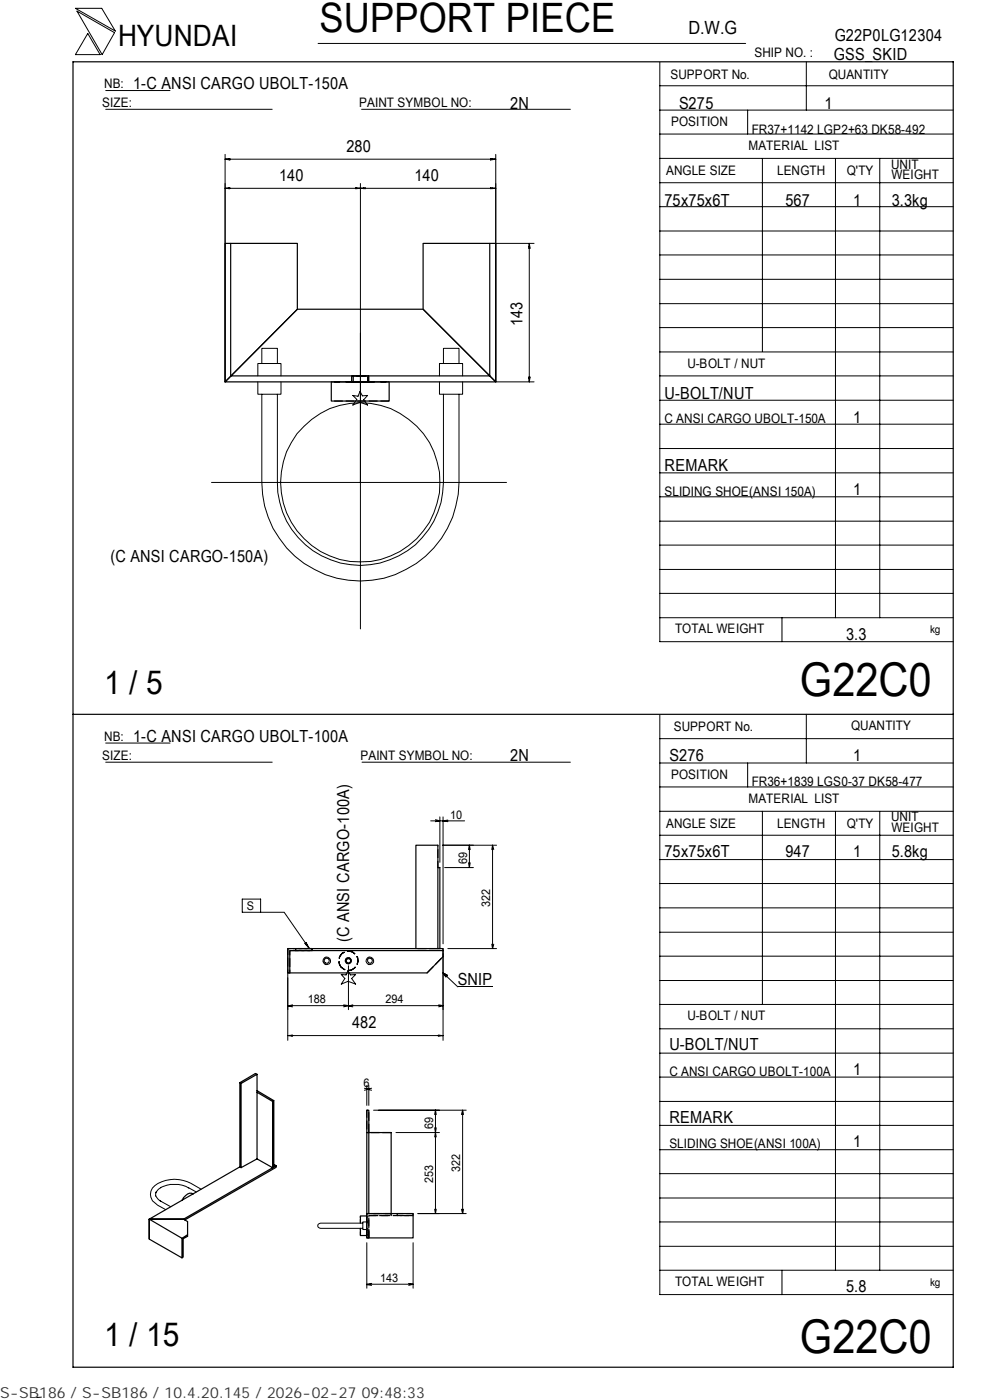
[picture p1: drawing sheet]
<svg xmlns="http://www.w3.org/2000/svg" width="210mm" height="297mm" viewBox="0 0 210 297" stroke-linecap="round" stroke-linejoin="round" font-family="sans-serif">
<g fill="none" stroke="#000" stroke-width=".21">
<path d="M16 1.8h5.6l2.9 4.8zM16.3 2.4l8 4.5-2.6 4.7zM18.6 7.1l2.6 4.5h-5.2zM22.4 19.2h13.7M67.5 9.2h90.6M139.9 18.2h62.3M139.9 13.2v122.9h62.3M171 13.1v10.3M22.4 23.2h35.3M47.7 32.8v48.2M47.7 33.8l1.1-.1v.2zM47.7 33.8h57.4"/>
<path d="M47.7 40l1.1-.1v.1zM47.7 40h57.4M48.4 33.8v.1M48.4 39.9v.1M75.4 39.9v.1l2.1-.1v.1zM75.7 39.9v.1M76.4 38.9v94.5M76.7 23.2h44.3M77.1 39.9v.1M104 39.9l1.1 .1h-1.1zM104 33.7l1.1 .1-1.1 .1zM104.4 33.8v.1"/>
<path d="M104.4 39.9v.1M105.1 32.8v48.2h8.2M139.9 38.8h62.3M139.9 33.6h62.3M139.9 28.4h62.3M139.9 23.4h62.3M158.6 23.4v5M161.7 33.6v41M177.2 33.7v97.4M186.6 33.7v97.4M105.1 51.6h8.2M112.2 52.3h.1"/>
<path d="M112.3 51.6l.1 1.1h-.2zM112.3 51.6v29.4M139.9 59.3h62.3M139.9 54.1h62.3M139.9 49h62.3M139.9 43.8h62.3M54.7 79.7v-2.6h4.9v2.6M55.5 77.1v-3.2h3.3v3.2M93.2 79.7v-2.6h4.9v2.6M94.1 77.1v-3.2h3.3v3.2M112.2 80h.2l-.1 1zM139.9 79.7h62.3"/>
<path d="M139.9 74.7h62.3M139.9 69.5h62.3M139.9 64.4h62.3M54.7 81v2.6h4.9v-2.6M55.5 83.6v18.8a20.9 20.9 0 0 0 20.9 20.9 20.9 20.9 0 0 0 21-20.9v-18.8M58.8 83.6v18.8a17.6 17.6 0 0 0 17.6 17.6 17.6 17.6 0 0 0 17.7-17.6v-18.8M74.8 83.9l1.1 .2 .5-1.1 .5 1 1.1-.1-.9 .9 .9 1.1-1.6-.6-1.6 .6 .9-1.2zM93.2 81v2.6h4.9v-2.6M112.2 80.3h.1M139.9 95.2h62.3M139.9 90h62.3M139.9 84.9h62.3"/>
<path d="M44.9 102.4h62.5M139.9 100.3h62.3M139.9 115.6h62.3M139.9 110.6h62.3M139.9 105.4h62.3M139.9 131.1h62.3M139.9 125.9h62.3M139.9 120.8h62.3M165.9 131.1v5M22.4 157.6h13.7M139.9 151.7v122.9h62.3M139.9 156.7h62.3"/>
<path d="M171 151.5v10.4M22.4 161.7h35.3M76.8 161.7h44.2M91.3 174.1h7.2M92.4 173.9l.9 .2-.9 .2M93.3 173.3v9.7M93.9 179.3h11.4M94 173.3v26.9M95 174l-1 .1 1 .2M99.6 179.3l-.2 .9M99.6 179.3l.1 .9M99.6 179.3v4.8"/>
<path d="M104.5 179.3l-.2 .9M104.5 179.3l.2 .9M104.5 179.3v21.9M139.9 177.2h62.3M139.9 172.1h62.3M139.9 167h62.3M139.9 161.9h62.3M158.6 161.9v5.1M161.7 172.1v41M177.2 172.2v97.3M186.6 172.2v97.3M51.4 190.7h3.9v2.8h-3.9z"/>
<path d="M55.3 193.5h5l5.3 7.7M94.3 184.1h6.1M99.4 183l.2 1.1M99.7 183l-.1 1.1M139.9 182.4h62.3M139.9 197.8h62.3M139.9 192.6h62.3M139.9 187.4h62.3M61 219.7l1.1-.1v.2zM61 219.7h33M61 201.2v19.5M61.8 219.6v.2"/>
<path d="M62.1 213.2l-1.1 .2 1.1 .2M64.7 200.1l.2-.1 .7 1.2zM65.1 200.4l-.2 .1M72.4 206.7l1 .1 .4-.9 .5 .9 1.1-.1-.8 .9 .8 1.2-1.6-.6-1.4 .6 .7-1.2zM72.9 213.2l1 .1-1 .3M73.9 204.9v9.3M74.8 213.2l-.9 .2 .9 .2M93 219.6l1 .1-1 .1zM93 213.2l1 .1M93.3 219.6v.2M94 213.3h-33M94 201.2v19.5"/>
<path d="M94 213.3l-1 .3M94 206.4l.9 .5-.3 .4zM94 206.4l3.1 3h7.4M95 201.2h10.3M104.3 200.3l.2 .9M104.7 200.3l-.2 .9M139.9 218.3h62.3M139.9 213.1h62.3M139.9 208h62.3M139.9 202.9h62.3M77.3 230.9l.9 .1M77.8 231l1 .3"/>
<path d="M77.8 231h.4M77.8 230.3v4.2M78.2 230.3v4.2M78.2 231l-.9 .3M78.8 230.9l-1 .1M79.2 235.5h19.7M92.2 239.3l.2 1M92.4 235.5v22M92.4 235.5l-.2 1M92.4 235.5l.1 1M92.5 239.3l-.1 1M98.1 235.5l-.2 1"/>
<path d="M98.1 235.5l.2 1M98.1 235.5v22M139.9 238.7h62.3M139.9 233.7h62.3M139.9 228.5h62.3M139.9 223.4h62.3M33 253.7l.6 .8 .5 .3M33.1 252.9l-.1 .8M33.9 254.8l2.3 1.2M34 252a6.6 6.6 0 0 1 6 0M34.1 252l-.5 .3-.6 .8M40 252l1.6 .9"/>
<path d="M42.7 252.3a8.8 8.8 0 0 0-7.6-1.9 3.6 3.6 0 0 0-3.2 3 2.82 2.82 0 0 0 1.5 2.3l1.7 .9M77 259.5h-9l-.5 .2-.1 .4 .1 .2 .5 .3h9M77.8 259.2h-.8v1.6h.8M84 240.3h9.2M92.2 256.5l.2 1M92.4 240.3l-.2 .9M92.4 240.3l.1 .9M92.5 256.5l-.1 1M97.9 256.5l.2 1M98.3 256.5l-.2 1M98.9 257.5h-10.3M139.9 259.2h62.3"/>
<path d="M139.9 254.2h62.3M139.9 249h62.3M139.9 243.9h62.3M77.8 263.6v9.7M77.8 272.4h9.8M78.8 272.3l-1 .2 1 .2M86.7 272.3l.9 .1M87.6 272.4l-.9 .3M87.6 263.6v9.7M139.9 269.5h62.3M139.9 264.4h62.3M165.9 269.5v5.1"/>
<path d="M8.8 296.4l-1 .1"/>
<circle cx="76.4" cy="102.4" r="16.9"/>
<circle cx="69.3" cy="203.8" r=".56"/>
<circle cx="69.3" cy="203.9" r=".82"/>
<circle cx="78.4" cy="203.9" r=".82"/>
<circle cx="78.5" cy="203.8" r=".55"/>
</g>
<g fill="none" stroke="#000" stroke-width=".25">
<path d="M15.5 13.1h186.7v277h-186.7zM48.9 51.6h-1.2v29.4l15.4-15.4v-14h-14.2v28.1h55l-14.2-14.1h-26.6l-15.4 15.4h57.4l-1.2-1.3v-28.1h-14.2v14l15.4 15.4v-29.4h-1.2M70.3 81v4.1h12.2v-4.1M15.5 151.5h186.7M92.9 184.1v17.1h.4v-17.1h-.4v-4.8h-4.7v21.9M62.7 201.2h-1.7v5.2h.5v-4.7h1.2M62.7 201.2h3.5v.5h-3.5zM66.2 201.2h27.8v.5h-27.8M73.4 203.6l.3-.2h.5l.2 .3-.1 .4-.7 .2-.2-.3zM94 201.7v1.2l-3.4 3.5h-29.1M50.9 229.7l.2 .2M54.5 231.4l3.6 2.1-.3 .2-3.3-2v-3.8l-.3-.2-3.3 2v17.9l.2 .1"/>
<path d="M54.5 231.7v14.2l3.3 1.8M54.5 227.9l-3.4 2v17.8l3.4-1.8M58.1 233.5v14.1l-.3 .1v-14M41 253.3a1.81 1.81 0 0 0-2.4 1.4M58.1 247l.5 .3-19.7 11.3h-7.2l19.2-11M58.6 247.3v.3l-19.4 11.2M77.8 257.5v-22h.4v22M77.8 257.5h9.8v5.1h-9.8zM77.8 257.5v5.1M77.8 258h-1.4v1.5M78.2 240.3h4.8v17.2M31.7 262.9v-4.3v4.3l6.9 4 .3-.2v-3.9l.9-.5v-3.1l-.9-.6h-7.2l6.9 4.1v4.2"/>
<path d="M39.8 261.9l-1.2 .8M76.4 260.6v1.5h1.4"/>
<circle cx="73.9" cy="203.8" r=".63"/>
</g>
<path d="M74.9 79.7h3.1M78 81h-3.1" fill="none" stroke="#000" stroke-width=".25" stroke-dasharray="1.7 .5" stroke-linecap="butt"/>
<g fill="none" stroke="#000" stroke-width=".25" stroke-dasharray="1.9 .6" stroke-linecap="butt">
<path d="M74.6 79.7h3.6M74.8 81h-.2v-1.3h3.6v1.3h-3.4M75.3 81h-.4v-1.3h3.1v1.3h-2.7M78.2 81h-3.6M82.5 85.1h-12.2M82.5 81h-12.2h12.2M93.3 184.1h-.4v-4.8M61.5 201.7h4.7v-.5h-5.2v5.2h.5v-4.7M62.7 201.7h3.5v-.5h-3.5M72 204.5a2.04 2.04 0 0 0 3.2 .9 2.04 2.04 0 0 0-.4-3.4 2.04 2.04 0 0 0-2.9 1.7l.1 .8M74.5 203.9a.63 .63 0 0 0-.7-.7 .63 .63 0 0 0-.5 .8 .63 .63 0 0 0 .9 .4l.3-.5M90.6 206.4l3.4-3.5"/>
<path d="M92.9 201.2h-4.7M78.2 240.3v-4.8h-.4v4.8h.4M83 257.5h-5.2M83 240.3h-5.2M87.6 257.9h-9.4v4.7M87.6 257.9v-.4h-3.4v.4h3.4M77.8 262.6h.4v-4.7h4.8v-.4h-5.2M78.2 260.8v1.8h-.4v-1.8"/>
</g>
<path d="M74.2 203.4h-.5l-.3 .2v.4l.2 .3 .7-.2 .1-.4-.2-.3" fill="none" stroke="#000" stroke-width=".25" stroke-dasharray="1.8 .6" stroke-linecap="butt"/>
<path d="M77.8 259.4h.4M77.8 259.2h.4M83 257.9v-.4M77.8 260.7h.4" fill="none" stroke="#000" stroke-width=".25" stroke-dasharray=".3 .1" stroke-linecap="butt"/>
<path d="M76.4 259.5v-1.5M76.4 262.1v-1.5" fill="none" stroke="#000" stroke-width=".25" stroke-dasharray=".8 .3" stroke-linecap="butt"/>
<path d="M77.8 259.2v-1.2M77.8 258v1.2M77.8 262.1v-1.3M77.8 260.8v1.3" fill="none" stroke="#000" stroke-width=".25" stroke-dasharray=".7 .3" stroke-linecap="butt"/>
<path d="M94.1 206.5h.8v.8h-.8z" fill="#000"/>
<g font-size="9.9">
<text x="169.7" y="147.6">G22C0</text>
<text x="169.7" y="286.9">G22C0</text>
</g>
<text font-size="8.6" x="67.7" y="6.9">SUPPORT PIECE</text>
<g font-size="7">
<text x="22.1" y="147.2">1 / 5</text>
<text x="22.1" y="285.6">1 / 15</text>
</g>
<text font-size="6.3" x="25.1" y="9.8">HYUNDAI</text>
<text font-size="3.9" x="146" y="7.3">D.W.G</text>
<g font-size="3.5">
<text x="177" y="8.7">G22P0LG12304</text>
<text x="176.9" y="12.8">GSS_SKID</text>
<text x="28.3" y="19">1-C ANSI CARGO UBOLT-150A</text>
<text x="108.2" y="23.1">2N</text>
<text x="144" y="23.1">S275</text>
<text x="174.8" y="23.1">1</text>
<text x="73.5" y="32.3">280</text>
<text x="59.2" y="38.4">140</text>
<text x="87.9" y="38.4">140</text>
<text x="141" y="43.6">75x75x6T</text>
<text x="166.6" y="43.6">567</text>
<text x="180.9" y="43.6">1</text>
<text x="189.1" y="43.6">3.3kg</text>
<text x="110.8" y="69.3" transform="rotate(-90 110.8 69.3)">143</text>
<text x="141" y="84.6">U-BOLT/NUT</text>
<text x="180.9" y="89.7">1</text>
<text x="141" y="99.9">REMARK</text>
<text x="180.9" y="105.1">1</text>
<text x="23.5" y="119.1">(C ANSI CARGO-150A)</text>
<text x="179.5" y="135.8">3.3</text>
<text x="28.3" y="157.3">1-C ANSI CARGO UBOLT-100A</text>
<text x="108.2" y="161.4">2N</text>
<text x="142" y="161.4">S276</text>
<text x="180.9" y="161.4">1</text>
<text x="141" y="181.9">75x75x6T</text>
<text x="166.6" y="181.9">947</text>
<text x="180.9" y="181.9">1</text>
<text x="189.1" y="181.9">5.8kg</text>
<text x="74.1" y="199.8" transform="rotate(-90 74.1 199.8)">(C ANSI CARGO-100A)</text>
<text x="97.1" y="209">SNIP</text>
<text x="74.7" y="218.2">482</text>
<text x="142" y="222.8">U-BOLT/NUT</text>
<text x="180.9" y="228">1</text>
<text x="142" y="238.3">REMARK</text>
<text x="180.9" y="243.3">1</text>
<text x="179.5" y="274.1">5.8</text>
</g>
<text font-size="3.2" fill="#323232" x="0" y="296.6">S-SB186 / S-SB186 / 10.4.20.145 / 2026-02-27 09:48:33</text>
<g font-size="2.8">
<text x="142.2" y="16.8">SUPPORT No.</text>
<text x="160" y="12.2">SHIP NO. :</text>
<text x="175.8" y="16.7">QUANTITY</text>
<text x="21.7" y="22.8">SIZE:</text>
<text x="22.1" y="18.7">NB:</text>
<text x="76.2" y="22.8">PAINT SYMBOL NO:</text>
<text x="142.3" y="26.8">POSITION</text>
<text x="159.4" y="28.4">FR37+1142 LGP2+63 DK58-492</text>
<text x="158.8" y="31.7">MATERIAL LIST</text>
<text x="189" y="35.8">UNIT</text>
<text x="141.3" y="37.2">ANGLE SIZE</text>
<text x="164.8" y="37.1">LENGTH</text>
<text x="179.6" y="37.1">Q'TY</text>
<text x="189.1" y="38">WEIGHT</text>
<text x="145.8" y="78">U-BOLT / NUT</text>
<text x="141" y="89.8">C ANSI CARGO UBOLT-150A</text>
<text x="141" y="105.2">SLIDING SHOE(ANSI 150A)</text>
<text x="143.2" y="134.4">TOTAL WEIGHT</text>
<text x="142.9" y="155">SUPPORT No.</text>
<text x="180.5" y="154.9">QUANTITY</text>
<text x="21.7" y="161.3">SIZE:</text>
<text x="22.1" y="157.1">NB:</text>
<text x="76.5" y="161.2">PAINT SYMBOL NO:</text>
<text x="142.3" y="165.3">POSITION</text>
<text x="159.4" y="166.7">FR36+1839 LGS0-37 DK58-477</text>
<text x="158.8" y="170.3">MATERIAL LIST</text>
<text x="141.3" y="175.7">ANGLE SIZE</text>
<text x="164.8" y="175.6">LENGTH</text>
<text x="179.6" y="175.6">Q'TY</text>
<text x="189" y="174.2">UNIT</text>
<text x="189.1" y="176.5">WEIGHT</text>
<text x="145.8" y="216.5">U-BOLT / NUT</text>
<text x="142" y="228.2">C ANSI CARGO UBOLT-100A</text>
<text x="142" y="243.5">SLIDING SHOE(ANSI 100A)</text>
<text x="143.2" y="272.9">TOTAL WEIGHT</text>
</g>
<g font-size="2.5">
<text x="95.5" y="173.7">10</text>
<text x="99.1" y="183.2" transform="rotate(-90 99.1 183.2)">69</text>
<text x="52.3" y="193">S</text>
<text x="104" y="192.4" transform="rotate(-90 104 192.4)">322</text>
<text x="65.3" y="212.9">188</text>
<text x="81.8" y="212.9">294</text>
<text x="77.1" y="230.5">6</text>
<text x="91.9" y="239.4" transform="rotate(-90 91.9 239.4)">69</text>
<text x="91.9" y="251" transform="rotate(-90 91.9 251)">253</text>
<text x="97.6" y="248.7" transform="rotate(-90 97.6 248.7)">322</text>
<text x="80.6" y="271.9">143</text>
</g>
<g font-size="2.3">
<text x="197.3" y="134.3">kg</text>
<text x="197.3" y="272.8">kg</text>
</g>
</svg>
